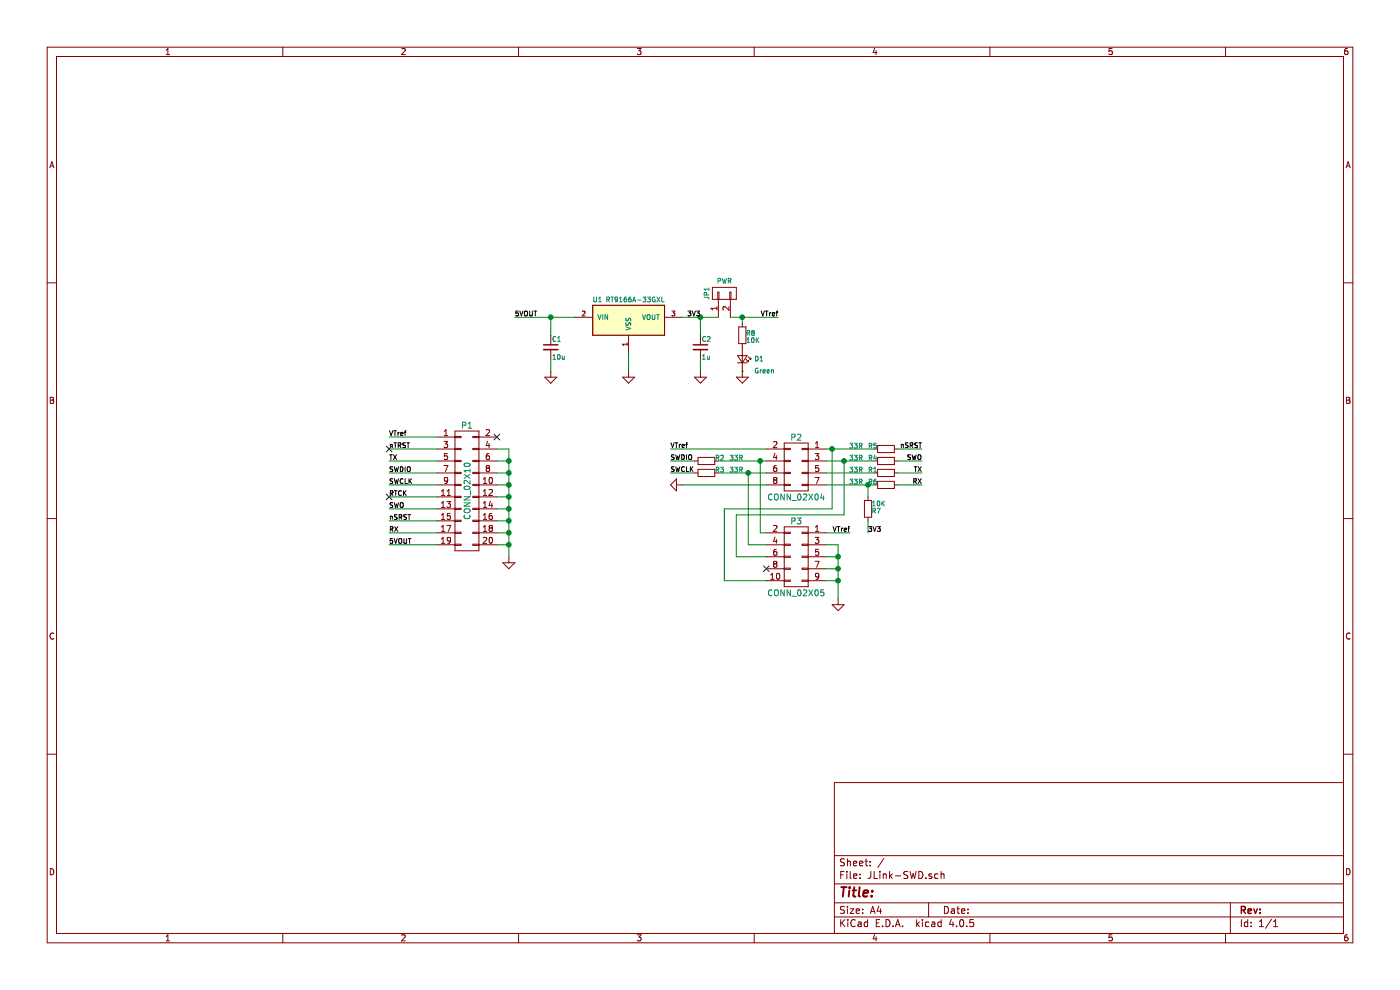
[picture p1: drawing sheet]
EESchema Schematic File Version 2
LIBS:power
LIBS:device
LIBS:transistors
LIBS:conn
LIBS:linear
LIBS:regul
LIBS:74xx
LIBS:cmos4000
LIBS:adc-dac
LIBS:memory
LIBS:xilinx
LIBS:microcontrollers
LIBS:dsp
LIBS:microchip
LIBS:analog_switches
LIBS:motorola
LIBS:texas
LIBS:intel
LIBS:audio
LIBS:interface
LIBS:digital-audio
LIBS:philips
LIBS:display
LIBS:cypress
LIBS:siliconi
LIBS:opto
LIBS:atmel
LIBS:contrib
LIBS:valves
LIBS:z_ldo
LIBS:JLink-SWD-cache
EELAYER 25 0
EELAYER END
$Descr A4 11693 8268
encoding utf-8
Sheet 1 1
Title ""
Date ""
Rev ""
Comp ""
Comment1 ""
Comment2 ""
Comment3 ""
Comment4 ""
$EndDescr
Text Label 3250 3650 0    40   ~ 0
VTref
Text Label 3250 3750 0    40   ~ 0
nTRST
Text Label 3250 3850 0    40   ~ 0
TX
Text Label 3250 3950 0    40   ~ 0
SWDIO
Text Label 3250 4050 0    40   ~ 0
SWCLK
Text Label 3250 4150 0    40   ~ 0
RTCK
Text Label 3250 4250 0    40   ~ 0
SWO
Text Label 3250 4350 0    40   ~ 0
nSRST
Text Label 3250 4450 0    40   ~ 0
RX
Text Label 3250 4550 0    40   ~ 0
5VOUT
$Comp
L CONN_02X10 P1
U 1 1
P 3900 4100
F 0 "P1" H 3900 4650 50  0000 C CNN
F 1 "CONN_02X10" V 3900 4100 50  0000 C CNN
F 2 "Socket_Strips:Socket_Strip_Angled_2x10_Pitch2.54mm" H 3900 2900 50  0001 C CNN
F 3 "" H 3900 2900 50  0000 C CNN
	1    3900 4100
	1    0    0    -1  
$EndComp
NoConn ~ 3250 3750
NoConn ~ 3250 4150
$Comp
L GND #PWR01
U 1 1
P 4250 4650
F 0 "#PWR01" H 4250 4400 50  0001 C CNN
F 1 "GND" H 4250 4500 50  0001 C CNN
F 2 "" H 4250 4650 50  0000 C CNN
F 3 "" H 4250 4650 50  0000 C CNN
	1    4250 4650
	1    0    0    -1  
$EndComp
NoConn ~ 4150 3650
$Comp
L R_Small R2
U 1 1
P 5900 3850
F 0 "R2" V 5900 3700 40  0000 L TNN
F 1 "33R" V 5900 3600 40  0000 C TNN
F 2 "LC-Standard-FootPrints:LC-0603_R" H 5900 3850 50  0001 C CNN
F 3 "" H 5900 3850 50  0000 C CNN
	1    5900 3850
	0    -1   -1   0   
$EndComp
Text Label 5600 3750 0    40   ~ 0
VTref
Text Label 5600 3850 0    40   ~ 0
SWDIO
Text Label 5600 3950 0    40   ~ 0
SWCLK
$Comp
L GND #PWR02
U 1 1
P 5700 4050
F 0 "#PWR02" H 5700 3800 50  0001 C CNN
F 1 "GND" H 5700 3900 50  0001 C CNN
F 2 "" H 5700 4050 50  0001 C CNN
F 3 "" H 5700 4050 50  0000 C CNN
	1    5700 4050
	0    1    1    0   
$EndComp
Text Label 7700 3750 2    40   ~ 0
nSRST
Text Label 7700 3850 2    40   ~ 0
SWO
Wire Wire Line
	3650 3650 3250 3650
Wire Wire Line
	3250 3750 3650 3750
Wire Wire Line
	3650 3850 3250 3850
Wire Wire Line
	3650 3950 3250 3950
Wire Wire Line
	3650 4050 3250 4050
Wire Wire Line
	3650 4150 3250 4150
Wire Wire Line
	3650 4250 3250 4250
Wire Wire Line
	3650 4350 3250 4350
Wire Wire Line
	3650 4450 3250 4450
Wire Wire Line
	3650 4550 3250 4550
Wire Wire Line
	4150 3750 4250 3750
Wire Wire Line
	4250 3750 4250 4650
Wire Wire Line
	4150 4550 4250 4550
Connection ~ 4250 4550
Wire Wire Line
	4150 4450 4250 4450
Connection ~ 4250 4450
Wire Wire Line
	4150 4350 4250 4350
Connection ~ 4250 4350
Wire Wire Line
	4150 4250 4250 4250
Connection ~ 4250 4250
Wire Wire Line
	4150 4150 4250 4150
Connection ~ 4250 4150
Wire Wire Line
	4150 4050 4250 4050
Connection ~ 4250 4050
Wire Wire Line
	4150 3950 4250 3950
Connection ~ 4250 3950
Wire Wire Line
	4150 3850 4250 3850
Connection ~ 4250 3850
Wire Wire Line
	5600 3750 6400 3750
Wire Wire Line
	6000 3850 6400 3850
Wire Wire Line
	6000 3950 6400 3950
Wire Wire Line
	5700 4050 6400 4050
Wire Wire Line
	5800 3850 5600 3850
Wire Wire Line
	5800 3950 5600 3950
$Comp
L R_Small R3
U 1 1
P 5900 3950
F 0 "R3" V 5900 3800 40  0000 L TNN
F 1 "33R" V 5900 3700 40  0000 C TNN
F 2 "LC-Standard-FootPrints:LC-0603_R" H 5900 3950 50  0001 C CNN
F 3 "" H 5900 3950 50  0000 C CNN
	1    5900 3950
	0    -1   -1   0   
$EndComp
$Comp
L R_Small R1
U 1 1
P 7400 3950
F 0 "R1" V 7400 3800 40  0000 L TNN
F 1 "33R" V 7400 3700 40  0000 C TNN
F 2 "LC-Standard-FootPrints:LC-0603_R" H 7400 3950 50  0001 C CNN
F 3 "" H 7400 3950 50  0000 C CNN
	1    7400 3950
	0    1    -1   0   
$EndComp
$Comp
L R_Small R4
U 1 1
P 7400 3850
F 0 "R4" V 7400 3700 40  0000 L TNN
F 1 "33R" V 7400 3600 40  0000 C TNN
F 2 "LC-Standard-FootPrints:LC-0603_R" H 7400 3850 50  0001 C CNN
F 3 "" H 7400 3850 50  0000 C CNN
	1    7400 3850
	0    1    -1   0   
$EndComp
$Comp
L R_Small R5
U 1 1
P 7400 3750
F 0 "R5" V 7400 3600 40  0000 L TNN
F 1 "33R" V 7400 3500 40  0000 C TNN
F 2 "LC-Standard-FootPrints:LC-0603_R" H 7400 3750 50  0001 C CNN
F 3 "" H 7400 3750 50  0000 C CNN
	1    7400 3750
	0    1    -1   0   
$EndComp
$Comp
L R_Small R6
U 1 1
P 7400 4050
F 0 "R6" V 7400 3900 40  0000 L TNN
F 1 "33R" V 7400 3800 40  0000 C TNN
F 2 "LC-Standard-FootPrints:LC-0603_R" H 7400 4050 50  0001 C CNN
F 3 "" H 7400 4050 50  0000 C CNN
	1    7400 4050
	0    1    -1   0   
$EndComp
Text Label 7700 3950 2    40   ~ 0
TX
Text Label 7700 4050 2    40   ~ 0
RX
$Comp
L XC6214P332PR U1
U 1 1
P 5250 2700
F 0 "U1" H 4950 2900 40  0000 L CNN
F 1 "RT9166A-33GXL" H 5550 2900 40  0000 R CNN
F 2 "LC-Standard-FootPrints:LC-SOT-89" H 5300 2650 60  0001 C CNN
F 3 "" H 5300 2650 60  0000 C CNN
	1    5250 2700
	1    0    0    -1  
$EndComp
$Comp
L C_Small C1
U 1 1
P 4600 2900
F 0 "C1" H 4610 2970 40  0000 L CNN
F 1 "10u" H 4610 2820 40  0000 L CNN
F 2 "LC-Standard-FootPrints:LC-0603_C" H 4600 2900 50  0001 C CNN
F 3 "" H 4600 2900 50  0000 C CNN
	1    4600 2900
	1    0    0    -1  
$EndComp
$Comp
L C_Small C2
U 1 1
P 5850 2900
F 0 "C2" H 5860 2970 40  0000 L CNN
F 1 "1u" H 5860 2820 40  0000 L CNN
F 2 "LC-Standard-FootPrints:LC-0603_C" H 5850 2900 50  0001 C CNN
F 3 "" H 5850 2900 50  0000 C CNN
	1    5850 2900
	1    0    0    -1  
$EndComp
$Comp
L GND #PWR03
U 1 1
P 5250 3100
F 0 "#PWR03" H 5250 2850 50  0001 C CNN
F 1 "GND" H 5250 2950 50  0001 C CNN
F 2 "" H 5250 3100 50  0000 C CNN
F 3 "" H 5250 3100 50  0000 C CNN
	1    5250 3100
	1    0    0    -1  
$EndComp
Wire Wire Line
	5250 2950 5250 3100
Wire Wire Line
	4300 2650 4800 2650
Wire Wire Line
	4600 2800 4600 2650
Connection ~ 4600 2650
$Comp
L CONN_01X02 JP1
U 1 1
P 6050 2450
F 0 "JP1" H 6050 2600 40  0000 C CNN
F 1 "PWR" V 6150 2450 40  0000 C CNN
F 2 "Pin_Headers:Pin_Header_Straight_1x02_Pitch2.54mm" H 6050 2450 50  0001 C CNN
F 3 "" H 6050 2450 50  0000 C CNN
	1    6050 2450
	0    -1   -1   0   
$EndComp
Wire Wire Line
	5700 2650 6000 2650
Wire Wire Line
	5850 2650 5850 2800
Connection ~ 5850 2650
Text Label 6500 2650 2    40   ~ 0
VTref
Text Label 4300 2650 0    40   ~ 0
5VOUT
Wire Wire Line
	6100 2650 6500 2650
$Comp
L GND #PWR04
U 1 1
P 5850 3100
F 0 "#PWR04" H 5850 2850 50  0001 C CNN
F 1 "GND" H 5850 2950 50  0001 C CNN
F 2 "" H 5850 3100 50  0000 C CNN
F 3 "" H 5850 3100 50  0000 C CNN
	1    5850 3100
	1    0    0    -1  
$EndComp
Wire Wire Line
	5850 3100 5850 3000
$Comp
L GND #PWR05
U 1 1
P 4600 3100
F 0 "#PWR05" H 4600 2850 50  0001 C CNN
F 1 "GND" H 4600 2950 50  0001 C CNN
F 2 "" H 4600 3100 50  0000 C CNN
F 3 "" H 4600 3100 50  0000 C CNN
	1    4600 3100
	1    0    0    -1  
$EndComp
Wire Wire Line
	4600 3100 4600 3000
$Comp
L R_Small R8
U 1 1
P 6200 2800
F 0 "R8" H 6230 2820 40  0000 L CNN
F 1 "10K" H 6230 2760 40  0000 L CNN
F 2 "LC-Standard-FootPrints:LC-0603_R" H 6200 2800 50  0001 C CNN
F 3 "" H 6200 2800 50  0000 C CNN
	1    6200 2800
	1    0    0    -1  
$EndComp
Wire Wire Line
	6200 2700 6200 2650
Connection ~ 6200 2650
$Comp
L LED_Small D1
U 1 1
P 6200 3000
F 0 "D1" V 6200 3100 40  0000 L CNN
F 1 "Green" V 6100 3100 40  0000 L CNN
F 2 "LC-Standard-FootPrints:LC-0603_LED" V 6200 3000 50  0001 C CNN
F 3 "" V 6200 3000 50  0000 C CNN
	1    6200 3000
	0    1    -1   0   
$EndComp
$Comp
L GND #PWR06
U 1 1
P 6200 3100
F 0 "#PWR06" H 6200 2850 50  0001 C CNN
F 1 "GND" H 6200 2950 50  0001 C CNN
F 2 "" H 6200 3100 50  0000 C CNN
F 3 "" H 6200 3100 50  0000 C CNN
	1    6200 3100
	1    0    0    -1  
$EndComp
Wire Wire Line
	6200 3100 6200 3100
$Comp
L R_Small R7
U 1 1
P 7250 4250
F 0 "R7" H 7280 4270 40  0000 L CNN
F 1 "10K" H 7280 4210 40  0000 L CNN
F 2 "LC-Standard-FootPrints:LC-0603_R" H 7250 4250 50  0001 C CNN
F 3 "" H 7250 4250 50  0000 C CNN
	1    7250 4250
	1    0    0    1   
$EndComp
$Comp
L CONN_02X04 P2
U 1 1
P 6650 3900
F 0 "P2" H 6650 4150 50  0000 C CNN
F 1 "CONN_02X04" H 6650 3650 50  0000 C CNN
F 2 "Pin_Headers:Pin_Header_Angled_2x04_Pitch2.54mm" H 6650 2700 50  0001 C CNN
F 3 "" H 6650 2700 50  0000 C CNN
	1    6650 3900
	-1   0    0    -1  
$EndComp
Wire Wire Line
	6900 4050 7300 4050
Wire Wire Line
	6900 3950 7300 3950
Wire Wire Line
	6900 3850 7300 3850
Wire Wire Line
	6900 3750 7300 3750
Wire Wire Line
	7500 3750 7700 3750
Wire Wire Line
	7500 3850 7700 3850
Wire Wire Line
	7500 3950 7700 3950
$Comp
L CONN_02X05 P3
U 1 1
P 6650 4650
F 0 "P3" H 6650 4950 50  0000 C CNN
F 1 "CONN_02X05" H 6650 4350 50  0000 C CNN
F 2 "Z_Connector:BOX_HEADER_SHROUDED-2x5_50mil" H 6650 3450 50  0001 C CNN
F 3 "" H 6650 3450 50  0000 C CNN
	1    6650 4650
	-1   0    0    -1  
$EndComp
Wire Wire Line
	6400 4450 6350 4450
Wire Wire Line
	6350 4450 6350 3850
Connection ~ 6350 3850
Wire Wire Line
	6400 4550 6250 4550
Wire Wire Line
	6250 4550 6250 3950
Connection ~ 6250 3950
Wire Wire Line
	6900 4550 7000 4550
Wire Wire Line
	7000 4550 7000 5000
Wire Wire Line
	6900 4850 7000 4850
Connection ~ 7000 4850
Wire Wire Line
	6900 4750 7000 4750
Connection ~ 7000 4750
Wire Wire Line
	6900 4650 7000 4650
Connection ~ 7000 4650
$Comp
L GND #PWR07
U 1 1
P 7000 5000
F 0 "#PWR07" H 7000 4750 50  0001 C CNN
F 1 "GND" H 7000 4850 50  0001 C CNN
F 2 "" H 7000 5000 50  0001 C CNN
F 3 "" H 7000 5000 50  0000 C CNN
	1    7000 5000
	1    0    0    -1  
$EndComp
Wire Wire Line
	6400 4650 6150 4650
Wire Wire Line
	6150 4650 6150 4300
Wire Wire Line
	6150 4300 7050 4300
Wire Wire Line
	7050 4300 7050 3850
Connection ~ 7050 3850
Wire Wire Line
	6400 4850 6050 4850
Wire Wire Line
	6050 4850 6050 4250
Wire Wire Line
	6050 4250 6950 4250
Wire Wire Line
	6950 4250 6950 3750
Connection ~ 6950 3750
NoConn ~ 6400 4750
Text Label 7100 4450 2    40   ~ 0
VTref
Wire Wire Line
	6900 4450 7100 4450
Wire Wire Line
	7700 4050 7500 4050
Wire Wire Line
	7250 4150 7250 4050
Connection ~ 7250 4050
Wire Wire Line
	7250 4350 7250 4450
Text Label 5850 2650 2    40   ~ 0
3V3
Text Label 7250 4450 0    40   ~ 0
3V3
$EndSCHEMATC
